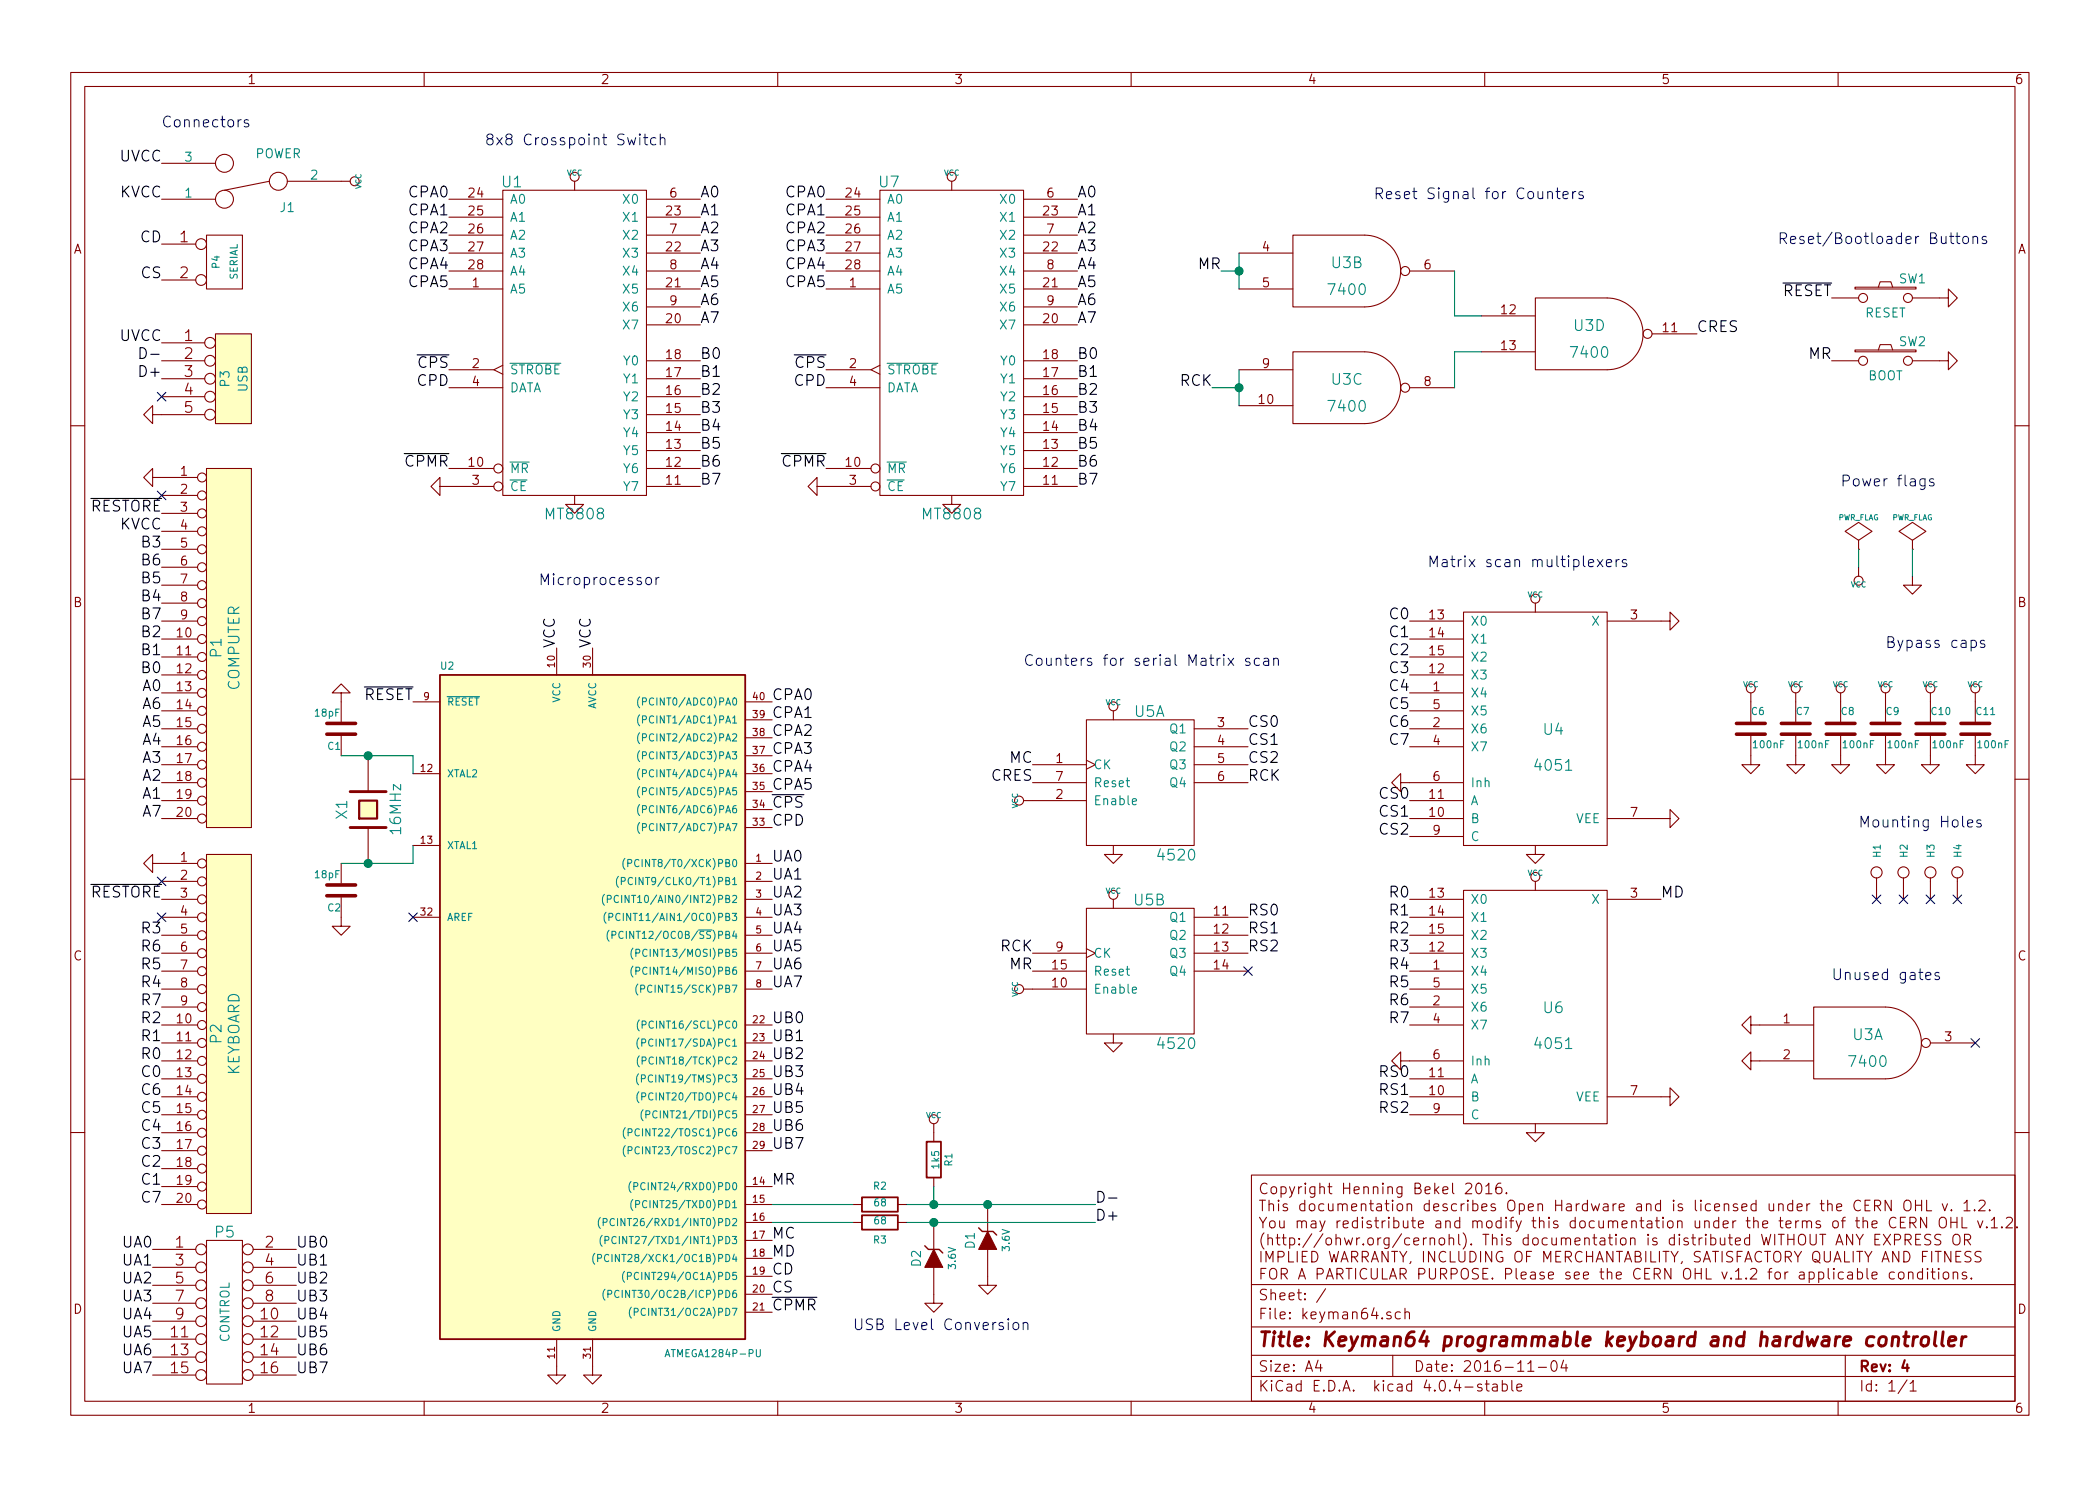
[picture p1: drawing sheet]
EESchema Schematic File Version 2
LIBS:power
LIBS:device
LIBS:transistors
LIBS:conn
LIBS:linear
LIBS:regul
LIBS:74xx
LIBS:cmos4000
LIBS:adc-dac
LIBS:memory
LIBS:xilinx
LIBS:microcontrollers
LIBS:dsp
LIBS:microchip
LIBS:analog_switches
LIBS:motorola
LIBS:texas
LIBS:intel
LIBS:audio
LIBS:interface
LIBS:digital-audio
LIBS:philips
LIBS:display
LIBS:cypress
LIBS:siliconi
LIBS:opto
LIBS:atmel
LIBS:contrib
LIBS:valves
LIBS:cd74hc22106
LIBS:keyman64-cache
EELAYER 25 0
EELAYER END
$Descr A4 11693 8268
encoding utf-8
Sheet 1 1
Title "Keyman64 programmable keyboard and hardware controller"
Date "2016-11-04"
Rev "4"
Comp ""
Comment1 ""
Comment2 "Copyright Henning Bekel 2016.\\nThis documentation describes Open Hardware and is licensed under the CERN OHL v. 1.2.\\nYou may redistribute and modify this documentation under the terms of the CERN OHL v.1.2.\\n(http://ohwr.org/cernohl). This documentation is distributed WITHOUT ANY EXPRESS OR\\nIMPLIED WARRANTY, INCLUDING OF MERCHANTABILITY, SATISFACTORY QUALITY AND FITNESS\\nFOR A PARTICULAR PURPOSE. Please see the CERN OHL v.1.2 for applicable conditions."
Comment3 ""
Comment4 ""
$EndDescr
$Comp
L CONN_20 P2
U 1 1
P 1250 5750
F 0 "P2" V 1200 5750 60  0000 C CNN
F 1 "KEYBOARD" V 1300 5750 60  0000 C CNN
F 2 "pinHeaders:pinHeader-20x1" H 1250 5750 60  0001 C CNN
F 3 "" H 1250 5750 60  0000 C CNN
	1    1250 5750
	1    0    0    -1  
$EndComp
$Comp
L GND #PWR01
U 1 1
P 900 4800
F 0 "#PWR01" H 900 4800 30  0001 C CNN
F 1 "GND" H 900 4730 30  0001 C CNN
F 2 "" H 900 4800 60  0000 C CNN
F 3 "" H 900 4800 60  0000 C CNN
	1    900  4800
	0    1    1    0   
$EndComp
NoConn ~ 900  4900
Text Label 900  5000 2    60   ~ 0
~RESTORE
$Comp
L CONN_20 P1
U 1 1
P 1250 3600
F 0 "P1" V 1200 3600 60  0000 C CNN
F 1 "COMPUTER" V 1300 3600 60  0000 C CNN
F 2 "pinHeaders:pinHeader-20x1" H 1250 3600 60  0001 C CNN
F 3 "" H 1250 3600 60  0000 C CNN
	1    1250 3600
	1    0    0    -1  
$EndComp
$Comp
L GND #PWR02
U 1 1
P 900 2650
F 0 "#PWR02" H 900 2650 30  0001 C CNN
F 1 "GND" H 900 2580 30  0001 C CNN
F 2 "" H 900 2650 60  0000 C CNN
F 3 "" H 900 2650 60  0000 C CNN
	1    900  2650
	0    1    1    0   
$EndComp
NoConn ~ 900  2750
Text Label 900  2850 2    60   ~ 0
~RESTORE
Text Label 900  3050 2    60   ~ 0
B3
Text Label 900  3750 2    60   ~ 0
B0
Text Label 900  3650 2    60   ~ 0
B1
Text Label 900  3550 2    60   ~ 0
B2
Text Label 900  3350 2    60   ~ 0
B4
Text Label 900  3250 2    60   ~ 0
B5
Text Label 900  3150 2    60   ~ 0
B6
Text Label 900  3450 2    60   ~ 0
B7
Text Label 900  3850 2    60   ~ 0
A0
Text Label 900  4450 2    60   ~ 0
A1
Text Label 900  4350 2    60   ~ 0
A2
Text Label 900  4250 2    60   ~ 0
A3
Text Label 900  4150 2    60   ~ 0
A4
Text Label 900  4050 2    60   ~ 0
A5
Text Label 900  3950 2    60   ~ 0
A6
Text Label 900  4550 2    60   ~ 0
A7
Text Label 3900 1100 0    60   ~ 0
A0
Text Label 3900 1200 0    60   ~ 0
A1
Text Label 3900 1300 0    60   ~ 0
A2
Text Label 3900 1400 0    60   ~ 0
A3
Text Label 3900 1500 0    60   ~ 0
A4
Text Label 3900 1600 0    60   ~ 0
A5
Text Label 3900 1700 0    60   ~ 0
A6
Text Label 3900 1800 0    60   ~ 0
A7
$Comp
L ATMEGA1284P-P U2
U 1 1
P 3300 5600
F 0 "U2" H 2450 7480 40  0000 L BNN
F 1 "ATMEGA1284P-PU" H 3700 3650 40  0000 L BNN
F 2 "Sockets_DIP:DIP-40__600" H 3300 5600 30  0001 C CIN
F 3 "" H 3300 5600 60  0000 C CNN
	1    3300 5600
	1    0    0    -1  
$EndComp
Text Label 3900 2000 0    60   ~ 0
B0
Text Label 3900 2100 0    60   ~ 0
B1
Text Label 3900 2200 0    60   ~ 0
B2
Text Label 3900 2300 0    60   ~ 0
B3
Text Label 3900 2400 0    60   ~ 0
B4
Text Label 3900 2500 0    60   ~ 0
B5
Text Label 3900 2600 0    60   ~ 0
B6
Text Label 3900 2700 0    60   ~ 0
B7
Text Label 4300 6900 0    60   ~ 0
MC
Text Label 4300 7000 0    60   ~ 0
MD
Text Label 4300 7200 0    60   ~ 0
CS
Text Label 4300 7100 0    60   ~ 0
CD
Text Label 3100 3600 1    60   ~ 0
VCC
Text Label 3300 3600 1    60   ~ 0
VCC
$Comp
L VCC #PWR03
U 1 1
P 10350 3150
F 0 "#PWR03" H 10350 3250 30  0001 C CNN
F 1 "VCC" H 10350 3250 30  0000 C CNN
F 2 "" H 10350 3150 60  0000 C CNN
F 3 "" H 10350 3150 60  0000 C CNN
	1    10350 3150
	-1   0    0    1   
$EndComp
$Comp
L PWR_FLAG #FLG04
U 1 1
P 10350 3050
F 0 "#FLG04" H 10350 3145 30  0001 C CNN
F 1 "PWR_FLAG" H 10350 3230 30  0000 C CNN
F 2 "" H 10350 3050 60  0000 C CNN
F 3 "" H 10350 3050 60  0000 C CNN
	1    10350 3050
	1    0    0    -1  
$EndComp
$Comp
L PWR_FLAG #FLG05
U 1 1
P 10650 3050
F 0 "#FLG05" H 10650 3145 30  0001 C CNN
F 1 "PWR_FLAG" H 10650 3230 30  0000 C CNN
F 2 "" H 10650 3050 60  0000 C CNN
F 3 "" H 10650 3050 60  0000 C CNN
	1    10650 3050
	1    0    0    -1  
$EndComp
$Comp
L GND #PWR06
U 1 1
P 10650 3200
F 0 "#PWR06" H 10650 3200 30  0001 C CNN
F 1 "GND" H 10650 3130 30  0001 C CNN
F 2 "" H 10650 3200 60  0000 C CNN
F 3 "" H 10650 3200 60  0000 C CNN
	1    10650 3200
	1    0    0    -1  
$EndComp
$Comp
L GND #PWR07
U 1 1
P 3100 7600
F 0 "#PWR07" H 3100 7600 30  0001 C CNN
F 1 "GND" H 3100 7530 30  0001 C CNN
F 2 "" H 3100 7600 60  0000 C CNN
F 3 "" H 3100 7600 60  0000 C CNN
	1    3100 7600
	1    0    0    -1  
$EndComp
$Comp
L GND #PWR08
U 1 1
P 3300 7600
F 0 "#PWR08" H 3300 7600 30  0001 C CNN
F 1 "GND" H 3300 7530 30  0001 C CNN
F 2 "" H 3300 7600 60  0000 C CNN
F 3 "" H 3300 7600 60  0000 C CNN
	1    3300 7600
	1    0    0    -1  
$EndComp
$Comp
L 4520 U5
U 1 1
P 6350 4400
F 0 "U5" H 6400 4850 60  0000 C CNN
F 1 "4520" H 6550 4050 60  0000 C CNN
F 2 "Sockets_DIP:DIP-16__300" H 6350 4400 60  0001 C CNN
F 3 "" H 6350 4400 60  0000 C CNN
	1    6350 4400
	1    0    0    -1  
$EndComp
$Comp
L 4520 U5
U 2 1
P 6350 5450
F 0 "U5" H 6400 5900 60  0000 C CNN
F 1 "4520" H 6550 5100 60  0000 C CNN
F 2 "Sockets_DIP:DIP-16__300" H 6350 5450 60  0001 C CNN
F 3 "" H 6350 5450 60  0000 C CNN
	2    6350 5450
	1    0    0    -1  
$EndComp
Text Label 5750 4250 2    60   ~ 0
MC
Text Label 6950 4050 0    60   ~ 0
CS0
Text Label 6950 4150 0    60   ~ 0
CS1
Text Label 6950 4250 0    60   ~ 0
CS2
Text Label 6950 5100 0    60   ~ 0
RS0
Text Label 6950 5200 0    60   ~ 0
RS1
Text Label 6950 5300 0    60   ~ 0
RS2
NoConn ~ 6950 5400
$Comp
L 7400 U3
U 2 1
P 7500 1500
F 0 "U3" H 7500 1550 60  0000 C CNN
F 1 "7400" H 7500 1400 60  0000 C CNN
F 2 "Sockets_DIP:DIP-14__300" H 7500 1500 60  0001 C CNN
F 3 "~" H 7500 1500 60  0000 C CNN
	2    7500 1500
	1    0    0    -1  
$EndComp
$Comp
L 7400 U3
U 3 1
P 7500 2150
F 0 "U3" H 7500 2200 60  0000 C CNN
F 1 "7400" H 7500 2050 60  0000 C CNN
F 2 "Sockets_DIP:DIP-14__300" H 7500 2150 60  0001 C CNN
F 3 "~" H 7500 2150 60  0000 C CNN
	3    7500 2150
	1    0    0    -1  
$EndComp
$Comp
L 7400 U3
U 4 1
P 8850 1850
F 0 "U3" H 8850 1900 60  0000 C CNN
F 1 "7400" H 8850 1750 60  0000 C CNN
F 2 "Sockets_DIP:DIP-14__300" H 8850 1850 60  0001 C CNN
F 3 "~" H 8850 1850 60  0000 C CNN
	4    8850 1850
	1    0    0    -1  
$EndComp
Text Label 6800 1500 2    60   ~ 0
MR
Text Label 9450 1850 0    60   ~ 0
CRES
Text Label 5750 4350 2    60   ~ 0
CRES
Text Label 6950 4350 0    60   ~ 0
RCK
Text Label 5750 5300 2    60   ~ 0
RCK
Text Label 6750 2150 2    60   ~ 0
RCK
$Comp
L 4051 U4
U 1 1
P 8550 4050
F 0 "U4" H 8650 4050 60  0000 C CNN
F 1 "4051" H 8650 3850 60  0000 C CNN
F 2 "Sockets_DIP:DIP-16__300" H 8550 4050 60  0001 C CNN
F 3 "" H 8550 4050 60  0000 C CNN
	1    8550 4050
	1    0    0    -1  
$EndComp
Text Label 7850 4450 2    60   ~ 0
CS0
Text Label 7850 4550 2    60   ~ 0
CS1
Text Label 7850 4650 2    60   ~ 0
CS2
$Comp
L 4051 U6
U 1 1
P 8550 5600
F 0 "U6" H 8650 5600 60  0000 C CNN
F 1 "4051" H 8650 5400 60  0000 C CNN
F 2 "Sockets_DIP:DIP-16__300" H 8550 5600 60  0001 C CNN
F 3 "" H 8550 5600 60  0000 C CNN
	1    8550 5600
	1    0    0    -1  
$EndComp
Text Label 7850 6000 2    60   ~ 0
RS0
Text Label 7850 6100 2    60   ~ 0
RS1
Text Label 7850 6200 2    60   ~ 0
RS2
Text Label 9250 5000 0    60   ~ 0
MD
$Comp
L GND #PWR09
U 1 1
P 9250 3450
F 0 "#PWR09" H 9250 3450 30  0001 C CNN
F 1 "GND" H 9250 3380 30  0001 C CNN
F 2 "" H 9250 3450 60  0000 C CNN
F 3 "" H 9250 3450 60  0000 C CNN
	1    9250 3450
	0    -1   -1   0   
$EndComp
Text Label 7850 3450 2    60   ~ 0
C0
Text Label 7850 3550 2    60   ~ 0
C1
Text Label 7850 3650 2    60   ~ 0
C2
Text Label 7850 3750 2    60   ~ 0
C3
Text Label 7850 3850 2    60   ~ 0
C4
Text Label 7850 3950 2    60   ~ 0
C5
Text Label 7850 4050 2    60   ~ 0
C6
Text Label 7850 4150 2    60   ~ 0
C7
Text Label 7850 5000 2    60   ~ 0
R0
Text Label 7850 5100 2    60   ~ 0
R1
Text Label 7850 5200 2    60   ~ 0
R2
Text Label 7850 5300 2    60   ~ 0
R3
Text Label 7850 5400 2    60   ~ 0
R4
Text Label 7850 5500 2    60   ~ 0
R5
Text Label 7850 5600 2    60   ~ 0
R6
Text Label 7850 5700 2    60   ~ 0
R7
$Comp
L CONN_2 P4
U 1 1
P 1250 1450
F 0 "P4" V 1200 1450 40  0000 C CNN
F 1 "SERIAL" V 1300 1450 40  0000 C CNN
F 2 "pinHeaders:pinHeader-2x1" H 1250 1450 60  0001 C CNN
F 3 "" H 1250 1450 60  0000 C CNN
	1    1250 1450
	1    0    0    -1  
$EndComp
Text Label 900  1550 2    60   ~ 0
CS
Text Label 900  1350 2    60   ~ 0
CD
$Comp
L GND #PWR010
U 1 1
P 7850 5900
F 0 "#PWR010" H 7850 5900 30  0001 C CNN
F 1 "GND" H 7850 5830 30  0001 C CNN
F 2 "" H 7850 5900 60  0000 C CNN
F 3 "" H 7850 5900 60  0000 C CNN
	1    7850 5900
	0    1    1    0   
$EndComp
$Comp
L GND #PWR011
U 1 1
P 7850 4350
F 0 "#PWR011" H 7850 4350 30  0001 C CNN
F 1 "GND" H 7850 4280 30  0001 C CNN
F 2 "" H 7850 4350 60  0000 C CNN
F 3 "" H 7850 4350 60  0000 C CNN
	1    7850 4350
	0    1    1    0   
$EndComp
Text Label 900  5200 2    60   ~ 0
R3
Text Label 900  5900 2    60   ~ 0
R0
Text Label 900  5800 2    60   ~ 0
R1
Text Label 900  5700 2    60   ~ 0
R2
Text Label 900  5500 2    60   ~ 0
R4
Text Label 900  5400 2    60   ~ 0
R5
Text Label 900  5300 2    60   ~ 0
R6
Text Label 900  5600 2    60   ~ 0
R7
Text Label 900  6000 2    60   ~ 0
C0
Text Label 900  6600 2    60   ~ 0
C1
Text Label 900  6500 2    60   ~ 0
C2
Text Label 900  6400 2    60   ~ 0
C3
Text Label 900  6300 2    60   ~ 0
C4
Text Label 900  6200 2    60   ~ 0
C5
Text Label 900  6100 2    60   ~ 0
C6
Text Label 900  6700 2    60   ~ 0
C7
$Comp
L CRYSTAL X1
U 1 1
P 2050 4500
F 0 "X1" H 2050 4650 60  0000 C CNN
F 1 "16MHz" H 2050 4350 60  0000 C CNN
F 2 "Crystals:HC-49V" H 2050 4500 60  0001 C CNN
F 3 "~" H 2050 4500 60  0000 C CNN
	1    2050 4500
	0    -1   -1   0   
$EndComp
$Comp
L C C1
U 1 1
P 1900 4050
F 0 "C1" H 1900 4150 40  0000 L CNN
F 1 "18pF" H 1906 3965 40  0000 L CNN
F 2 "Capacitors_ThroughHole:C_Disc_D3_P2.5" H 1938 3900 30  0001 C CNN
F 3 "~" H 1900 4050 60  0000 C CNN
	1    1900 4050
	-1   0    0    1   
$EndComp
$Comp
L C C2
U 1 1
P 1900 4950
F 0 "C2" H 1900 5050 40  0000 L CNN
F 1 "18pF" H 1906 4865 40  0000 L CNN
F 2 "Capacitors_ThroughHole:C_Disc_D3_P2.5" H 1938 4800 30  0001 C CNN
F 3 "~" H 1900 4950 60  0000 C CNN
	1    1900 4950
	-1   0    0    1   
$EndComp
$Comp
L GND #PWR012
U 1 1
P 1900 5100
F 0 "#PWR012" H 1900 5100 30  0001 C CNN
F 1 "GND" H 1900 5030 30  0001 C CNN
F 2 "" H 1900 5100 60  0000 C CNN
F 3 "" H 1900 5100 60  0000 C CNN
	1    1900 5100
	1    0    0    -1  
$EndComp
$Comp
L GND #PWR013
U 1 1
P 1900 3900
F 0 "#PWR013" H 1900 3900 30  0001 C CNN
F 1 "GND" H 1900 3830 30  0001 C CNN
F 2 "" H 1900 3900 60  0000 C CNN
F 3 "" H 1900 3900 60  0000 C CNN
	1    1900 3900
	-1   0    0    1   
$EndComp
$Comp
L VCC #PWR014
U 1 1
P 6200 4000
F 0 "#PWR014" H 6200 4100 30  0001 C CNN
F 1 "VCC" H 6200 4100 30  0000 C CNN
F 2 "" H 6200 4000 60  0000 C CNN
F 3 "" H 6200 4000 60  0000 C CNN
	1    6200 4000
	1    0    0    -1  
$EndComp
$Comp
L VCC #PWR015
U 1 1
P 6200 5050
F 0 "#PWR015" H 6200 5150 30  0001 C CNN
F 1 "VCC" H 6200 5150 30  0000 C CNN
F 2 "" H 6200 5050 60  0000 C CNN
F 3 "" H 6200 5050 60  0000 C CNN
	1    6200 5050
	1    0    0    -1  
$EndComp
$Comp
L VCC #PWR016
U 1 1
P 8550 3400
F 0 "#PWR016" H 8550 3500 30  0001 C CNN
F 1 "VCC" H 8550 3500 30  0000 C CNN
F 2 "" H 8550 3400 60  0000 C CNN
F 3 "" H 8550 3400 60  0000 C CNN
	1    8550 3400
	1    0    0    -1  
$EndComp
$Comp
L VCC #PWR017
U 1 1
P 8550 4950
F 0 "#PWR017" H 8550 5050 30  0001 C CNN
F 1 "VCC" H 8550 5050 30  0000 C CNN
F 2 "" H 8550 4950 60  0000 C CNN
F 3 "" H 8550 4950 60  0000 C CNN
	1    8550 4950
	1    0    0    -1  
$EndComp
$Comp
L GND #PWR018
U 1 1
P 6200 4700
F 0 "#PWR018" H 6200 4700 30  0001 C CNN
F 1 "GND" H 6200 4630 30  0001 C CNN
F 2 "" H 6200 4700 60  0000 C CNN
F 3 "" H 6200 4700 60  0000 C CNN
	1    6200 4700
	1    0    0    -1  
$EndComp
$Comp
L GND #PWR019
U 1 1
P 6200 5750
F 0 "#PWR019" H 6200 5750 30  0001 C CNN
F 1 "GND" H 6200 5680 30  0001 C CNN
F 2 "" H 6200 5750 60  0000 C CNN
F 3 "" H 6200 5750 60  0000 C CNN
	1    6200 5750
	1    0    0    -1  
$EndComp
$Comp
L GND #PWR020
U 1 1
P 8550 4700
F 0 "#PWR020" H 8550 4700 30  0001 C CNN
F 1 "GND" H 8550 4630 30  0001 C CNN
F 2 "" H 8550 4700 60  0000 C CNN
F 3 "" H 8550 4700 60  0000 C CNN
	1    8550 4700
	1    0    0    -1  
$EndComp
$Comp
L GND #PWR021
U 1 1
P 8550 6250
F 0 "#PWR021" H 8550 6250 30  0001 C CNN
F 1 "GND" H 8550 6180 30  0001 C CNN
F 2 "" H 8550 6250 60  0000 C CNN
F 3 "" H 8550 6250 60  0000 C CNN
	1    8550 6250
	1    0    0    -1  
$EndComp
$Comp
L C C6
U 1 1
P 9750 4050
F 0 "C6" H 9750 4150 40  0000 L CNN
F 1 "100nF" H 9756 3965 40  0000 L CNN
F 2 "Capacitors_ThroughHole:C_Disc_D3_P2.5" H 9788 3900 30  0001 C CNN
F 3 "~" H 9750 4050 60  0000 C CNN
	1    9750 4050
	1    0    0    -1  
$EndComp
$Comp
L VCC #PWR022
U 1 1
P 9750 3900
F 0 "#PWR022" H 9750 4000 30  0001 C CNN
F 1 "VCC" H 9750 4000 30  0000 C CNN
F 2 "" H 9750 3900 60  0000 C CNN
F 3 "" H 9750 3900 60  0000 C CNN
	1    9750 3900
	1    0    0    -1  
$EndComp
$Comp
L GND #PWR023
U 1 1
P 9750 4200
F 0 "#PWR023" H 9750 4200 30  0001 C CNN
F 1 "GND" H 9750 4130 30  0001 C CNN
F 2 "" H 9750 4200 60  0000 C CNN
F 3 "" H 9750 4200 60  0000 C CNN
	1    9750 4200
	1    0    0    -1  
$EndComp
$Comp
L C C7
U 1 1
P 10000 4050
F 0 "C7" H 10000 4150 40  0000 L CNN
F 1 "100nF" H 10006 3965 40  0000 L CNN
F 2 "Capacitors_ThroughHole:C_Disc_D3_P2.5" H 10038 3900 30  0001 C CNN
F 3 "~" H 10000 4050 60  0000 C CNN
	1    10000 4050
	1    0    0    -1  
$EndComp
$Comp
L VCC #PWR024
U 1 1
P 10000 3900
F 0 "#PWR024" H 10000 4000 30  0001 C CNN
F 1 "VCC" H 10000 4000 30  0000 C CNN
F 2 "" H 10000 3900 60  0000 C CNN
F 3 "" H 10000 3900 60  0000 C CNN
	1    10000 3900
	1    0    0    -1  
$EndComp
$Comp
L GND #PWR025
U 1 1
P 10000 4200
F 0 "#PWR025" H 10000 4200 30  0001 C CNN
F 1 "GND" H 10000 4130 30  0001 C CNN
F 2 "" H 10000 4200 60  0000 C CNN
F 3 "" H 10000 4200 60  0000 C CNN
	1    10000 4200
	1    0    0    -1  
$EndComp
$Comp
L GND #PWR026
U 1 1
P 9250 6100
F 0 "#PWR026" H 9250 6100 30  0001 C CNN
F 1 "GND" H 9250 6030 30  0001 C CNN
F 2 "" H 9250 6100 60  0000 C CNN
F 3 "" H 9250 6100 60  0000 C CNN
	1    9250 6100
	0    -1   -1   0   
$EndComp
$Comp
L CD74HC22106 U1
U 1 1
P 3200 1900
F 0 "U1" H 2850 2800 60  0000 C CNN
F 1 "MT8808" H 3200 950 60  0000 C CNN
F 2 "Sockets_DIP:DIP-28__600" H 3150 2600 60  0001 C CNN
F 3 "" H 3150 2600 60  0000 C CNN
	1    3200 1900
	1    0    0    -1  
$EndComp
$Comp
L VCC #PWR027
U 1 1
P 3200 1050
F 0 "#PWR027" H 3200 1150 30  0001 C CNN
F 1 "VCC" H 3200 1150 30  0000 C CNN
F 2 "" H 3200 1050 60  0000 C CNN
F 3 "" H 3200 1050 60  0000 C CNN
	1    3200 1050
	1    0    0    -1  
$EndComp
Text Label 2500 1100 2    60   ~ 0
CPA0
Text Label 2500 1200 2    60   ~ 0
CPA1
Text Label 2500 1300 2    60   ~ 0
CPA2
Text Label 2500 1400 2    60   ~ 0
CPA3
Text Label 2500 1500 2    60   ~ 0
CPA4
Text Label 2500 1600 2    60   ~ 0
CPA5
Text Label 2500 2050 2    60   ~ 0
~CPS
Text Label 2500 2150 2    60   ~ 0
CPD
Text Label 4300 3900 0    60   ~ 0
CPA0
Text Label 4300 4000 0    60   ~ 0
CPA1
Text Label 4300 4100 0    60   ~ 0
CPA2
Text Label 4300 4200 0    60   ~ 0
CPA3
Text Label 4300 4300 0    60   ~ 0
CPA4
Text Label 4300 4400 0    60   ~ 0
CPA5
Text Label 4300 4500 0    60   ~ 0
~CPS
Text Label 4300 4600 0    60   ~ 0
CPD
$Comp
L GND #PWR028
U 1 1
P 10800 2000
F 0 "#PWR028" H 10800 2000 30  0001 C CNN
F 1 "GND" H 10800 1930 30  0001 C CNN
F 2 "" H 10800 2000 60  0000 C CNN
F 3 "" H 10800 2000 60  0000 C CNN
	1    10800 2000
	0    -1   -1   0   
$EndComp
$Comp
L SW_PUSH SW1
U 1 1
P 10500 1650
F 0 "SW1" H 10650 1760 50  0000 C CNN
F 1 "RESET" H 10500 1570 50  0000 C CNN
F 2 "Diode:Button" H 10500 1650 60  0001 C CNN
F 3 "" H 10500 1650 60  0000 C CNN
	1    10500 1650
	1    0    0    -1  
$EndComp
$Comp
L GND #PWR029
U 1 1
P 10800 1650
F 0 "#PWR029" H 10800 1650 30  0001 C CNN
F 1 "GND" H 10800 1580 30  0001 C CNN
F 2 "" H 10800 1650 60  0000 C CNN
F 3 "" H 10800 1650 60  0000 C CNN
	1    10800 1650
	0    -1   -1   0   
$EndComp
Text Label 10200 1650 2    60   ~ 0
~RESET
Text Label 2300 3900 2    60   ~ 0
~RESET
Text Label 6100 6700 0    60   ~ 0
D-
Text Label 6100 6800 0    60   ~ 0
D+
Text Label 4300 4800 0    60   ~ 0
UA0
Text Label 4300 4900 0    60   ~ 0
UA1
Text Label 4300 5000 0    60   ~ 0
UA2
Text Label 4300 5100 0    60   ~ 0
UA3
Text Label 4300 5200 0    60   ~ 0
UA4
Text Label 4300 5300 0    60   ~ 0
UA5
Text Label 4300 5400 0    60   ~ 0
UA6
Text Label 4300 5500 0    60   ~ 0
UA7
Text Label 4300 5700 0    60   ~ 0
UB0
Text Label 4300 5800 0    60   ~ 0
UB1
Text Label 4300 5900 0    60   ~ 0
UB2
Text Label 4300 6000 0    60   ~ 0
UB3
Text Label 4300 6100 0    60   ~ 0
UB4
Text Label 4300 6200 0    60   ~ 0
UB5
Text Label 4300 6300 0    60   ~ 0
UB6
Text Label 4300 6400 0    60   ~ 0
UB7
Text Label 850  6950 2    60   ~ 0
UA0
Text Label 850  7050 2    60   ~ 0
UA1
Text Label 850  7150 2    60   ~ 0
UA2
Text Label 850  7250 2    60   ~ 0
UA3
Text Label 850  7350 2    60   ~ 0
UA4
Text Label 850  7450 2    60   ~ 0
UA5
Text Label 850  7550 2    60   ~ 0
UA6
Text Label 850  7650 2    60   ~ 0
UA7
Text Label 1650 6950 0    60   ~ 0
UB0
Text Label 1650 7050 0    60   ~ 0
UB1
Text Label 1650 7150 0    60   ~ 0
UB2
Text Label 1650 7250 0    60   ~ 0
UB3
Text Label 1650 7350 0    60   ~ 0
UB4
Text Label 1650 7450 0    60   ~ 0
UB5
Text Label 1650 7550 0    60   ~ 0
UB6
Text Label 1650 7650 0    60   ~ 0
UB7
$Comp
L R R2
U 1 1
P 4900 6700
F 0 "R2" V 5000 6700 40  0000 C CNN
F 1 "68" V 4907 6701 40  0000 C CNN
F 2 "Discret:R3" V 4830 6700 30  0001 C CNN
F 3 "" H 4900 6700 30  0000 C CNN
	1    4900 6700
	0    1    -1   0   
$EndComp
$Comp
L R R3
U 1 1
P 4900 6800
F 0 "R3" V 4800 6800 40  0000 C CNN
F 1 "68" V 4907 6801 40  0000 C CNN
F 2 "Discret:R3" V 4830 6800 30  0001 C CNN
F 3 "" H 4900 6800 30  0000 C CNN
	1    4900 6800
	0    1    -1   0   
$EndComp
$Comp
L R R1
U 1 1
P 5200 6450
F 0 "R1" V 5280 6450 40  0000 C CNN
F 1 "1k5" V 5207 6451 40  0000 C CNN
F 2 "Discret:R3" V 5130 6450 30  0001 C CNN
F 3 "" H 5200 6450 30  0000 C CNN
	1    5200 6450
	1    0    0    1   
$EndComp
$Comp
L ZENER D2
U 1 1
P 5200 7000
F 0 "D2" H 5200 7100 50  0000 C CNN
F 1 "3.6V" H 5200 6900 40  0000 C CNN
F 2 "Diode:D3" H 5200 7000 60  0001 C CNN
F 3 "" H 5200 7000 60  0000 C CNN
	1    5200 7000
	0    -1   1    0   
$EndComp
$Comp
L ZENER D1
U 1 1
P 5500 6900
F 0 "D1" H 5500 7000 50  0000 C CNN
F 1 "3.6V" H 5500 6800 40  0000 C CNN
F 2 "Diode:D3" H 5500 6900 60  0001 C CNN
F 3 "" H 5500 6900 60  0000 C CNN
	1    5500 6900
	0    -1   1    0   
$EndComp
$Comp
L VCC #PWR030
U 1 1
P 5200 6300
F 0 "#PWR030" H 5200 6400 30  0001 C CNN
F 1 "VCC" H 5200 6400 30  0000 C CNN
F 2 "" H 5200 6300 60  0000 C CNN
F 3 "" H 5200 6300 60  0000 C CNN
	1    5200 6300
	-1   0    0    -1  
$EndComp
$Comp
L GND #PWR031
U 1 1
P 5200 7200
F 0 "#PWR031" H 5200 7200 30  0001 C CNN
F 1 "GND" H 5200 7130 30  0001 C CNN
F 2 "" H 5200 7200 60  0000 C CNN
F 3 "" H 5200 7200 60  0000 C CNN
	1    5200 7200
	-1   0    0    -1  
$EndComp
$Comp
L GND #PWR032
U 1 1
P 5500 7100
F 0 "#PWR032" H 5500 7100 30  0001 C CNN
F 1 "GND" H 5500 7030 30  0001 C CNN
F 2 "" H 5500 7100 60  0000 C CNN
F 3 "" H 5500 7100 60  0000 C CNN
	1    5500 7100
	-1   0    0    -1  
$EndComp
Text Notes 4750 7400 0    60   ~ 0
USB Level Conversion\n
$Comp
L SW_PUSH SW2
U 1 1
P 10500 2000
F 0 "SW2" H 10650 2110 50  0000 C CNN
F 1 "BOOT" H 10500 1920 50  0000 C CNN
F 2 "Diode:Button" H 10500 2000 60  0001 C CNN
F 3 "" H 10500 2000 60  0000 C CNN
	1    10500 2000
	1    0    0    -1  
$EndComp
$Comp
L 7400 U3
U 1 1
P 10400 5800
F 0 "U3" H 10400 5850 60  0000 C CNN
F 1 "7400" H 10400 5700 60  0000 C CNN
F 2 "Sockets_DIP:DIP-14__300" H 10400 5800 60  0001 C CNN
F 3 "~" H 10400 5800 60  0000 C CNN
	1    10400 5800
	1    0    0    -1  
$EndComp
NoConn ~ 11000 5800
$Comp
L GND #PWR033
U 1 1
P 9800 5700
F 0 "#PWR033" H 9800 5700 30  0001 C CNN
F 1 "GND" H 9800 5630 30  0001 C CNN
F 2 "" H 9800 5700 60  0000 C CNN
F 3 "" H 9800 5700 60  0000 C CNN
	1    9800 5700
	0    1    1    0   
$EndComp
$Comp
L GND #PWR034
U 1 1
P 9800 5900
F 0 "#PWR034" H 9800 5900 30  0001 C CNN
F 1 "GND" H 9800 5830 30  0001 C CNN
F 2 "" H 9800 5900 60  0000 C CNN
F 3 "" H 9800 5900 60  0000 C CNN
	1    9800 5900
	0    1    1    0   
$EndComp
Text Label 4300 6600 0    60   ~ 0
MR
Text Label 10200 2000 2    60   ~ 0
MR
Text Label 5750 5400 2    60   ~ 0
MR
$Comp
L GND #PWR035
U 1 1
P 2500 2700
F 0 "#PWR035" H 2500 2700 30  0001 C CNN
F 1 "GND" H 2500 2630 30  0001 C CNN
F 2 "" H 2500 2700 60  0000 C CNN
F 3 "" H 2500 2700 60  0000 C CNN
	1    2500 2700
	0    1    1    0   
$EndComp
Text Label 2500 2600 2    60   ~ 0
~CPMR
Text Label 4300 7300 0    60   ~ 0
~CPMR
$Comp
L GND #PWR036
U 1 1
P 3200 2750
F 0 "#PWR036" H 3200 2750 30  0001 C CNN
F 1 "GND" H 3200 2680 30  0001 C CNN
F 2 "" H 3200 2750 60  0000 C CNN
F 3 "" H 3200 2750 60  0000 C CNN
	1    3200 2750
	1    0    0    -1  
$EndComp
Text Label 900  2000 2    60   ~ 0
D-
Text Label 900  2100 2    60   ~ 0
D+
$Comp
L GND #PWR037
U 1 1
P 900 2300
F 0 "#PWR037" H 900 2300 30  0001 C CNN
F 1 "GND" H 900 2230 30  0001 C CNN
F 2 "" H 900 2300 60  0000 C CNN
F 3 "" H 900 2300 60  0000 C CNN
	1    900  2300
	0    1    1    0   
$EndComp
$Comp
L CONN_8X2 P5
U 1 1
P 1250 7300
F 0 "P5" H 1250 7750 60  0000 C CNN
F 1 "CONTROL" V 1250 7300 50  0000 C CNN
F 2 "pinHeaders:pin_array_8x2" H 1250 7300 60  0001 C CNN
F 3 "" H 1250 7300 60  0000 C CNN
	1    1250 7300
	1    0    0    -1  
$EndComp
NoConn ~ 900  5100
Text Notes 2700 800  0    60   ~ 0
8x8 Crosspoint Switch
Text Notes 7650 1100 0    60   ~ 0
Reset Signal for Counters
Text Notes 900  700  0    60   ~ 0
Connectors
Text Notes 5700 3700 0    60   ~ 0
Counters for serial Matrix scan\n
Text Notes 7950 3150 0    60   ~ 0
Matrix scan multiplexers
Text Notes 9900 1350 0    60   ~ 0
Reset/Bootloader Buttons
Text Notes 3000 3250 0    60   ~ 0
Microprocessor
Text Notes 10200 5450 0    60   ~ 0
Unused gates
Text Notes 10250 2700 0    60   ~ 0
Power flags
Text Notes 10500 3600 0    60   ~ 0
Bypass caps
$Comp
L VCC #PWR038
U 1 1
P 5750 5500
F 0 "#PWR038" H 5750 5600 30  0001 C CNN
F 1 "VCC" H 5750 5600 30  0000 C CNN
F 2 "" H 5750 5500 60  0000 C CNN
F 3 "" H 5750 5500 60  0000 C CNN
	1    5750 5500
	0    -1   -1   0   
$EndComp
$Comp
L VCC #PWR039
U 1 1
P 5750 4450
F 0 "#PWR039" H 5750 4550 30  0001 C CNN
F 1 "VCC" H 5750 4550 30  0000 C CNN
F 2 "" H 5750 4450 60  0000 C CNN
F 3 "" H 5750 4450 60  0000 C CNN
	1    5750 4450
	0    -1   -1   0   
$EndComp
$Comp
L CONN_5 P3
U 1 1
P 1300 2100
F 0 "P3" V 1250 2100 50  0000 C CNN
F 1 "USB" V 1350 2100 50  0000 C CNN
F 2 "usb-mini-b-through-hole:USB-MINI-B-H" H 1300 2100 60  0001 C CNN
F 3 "" H 1300 2100 60  0000 C CNN
	1    1300 2100
	1    0    0    -1  
$EndComp
Text Label 900  1900 2    60   ~ 0
UVCC
Text Label 900  900  2    60   ~ 0
UVCC
$Comp
L VCC #PWR040
U 1 1
P 1900 1000
F 0 "#PWR040" H 1900 1100 30  0001 C CNN
F 1 "VCC" H 1900 1100 30  0000 C CNN
F 2 "" H 1900 1000 60  0000 C CNN
F 3 "" H 1900 1000 60  0000 C CNN
	1    1900 1000
	0    1    1    0   
$EndComp
Text Label 900  1100 2    60   ~ 0
KVCC
Text Label 900  2950 2    60   ~ 0
KVCC
$Comp
L CONN_1 H1
U 1 1
P 10450 4850
F 0 "H1" H 10530 4850 40  0000 L CNN
F 1 "CONN_1" H 10450 4905 30  0001 C CNN
F 2 "Mounting_Holes:MountingHole_4mm" H 10450 4850 60  0001 C CNN
F 3 "" H 10450 4850 60  0000 C CNN
	1    10450 4850
	0    -1   -1   0   
$EndComp
$Comp
L CONN_1 H2
U 1 1
P 10600 4850
F 0 "H2" H 10680 4850 40  0000 L CNN
F 1 "CONN_1" H 10600 4905 30  0001 C CNN
F 2 "Mounting_Holes:MountingHole_4mm" H 10600 4850 60  0001 C CNN
F 3 "" H 10600 4850 60  0000 C CNN
	1    10600 4850
	0    -1   -1   0   
$EndComp
$Comp
L CONN_1 H3
U 1 1
P 10750 4850
F 0 "H3" H 10830 4850 40  0000 L CNN
F 1 "CONN_1" H 10750 4905 30  0001 C CNN
F 2 "Mounting_Holes:MountingHole_4mm" H 10750 4850 60  0001 C CNN
F 3 "" H 10750 4850 60  0000 C CNN
	1    10750 4850
	0    -1   -1   0   
$EndComp
$Comp
L CONN_1 H4
U 1 1
P 10900 4850
F 0 "H4" H 10980 4850 40  0000 L CNN
F 1 "CONN_1" H 10900 4905 30  0001 C CNN
F 2 "Mounting_Holes:MountingHole_4mm" H 10900 4850 60  0001 C CNN
F 3 "" H 10900 4850 60  0000 C CNN
	1    10900 4850
	0    -1   -1   0   
$EndComp
$Comp
L C C10
U 1 1
P 10750 4050
F 0 "C10" H 10750 4150 40  0000 L CNN
F 1 "100nF" H 10756 3965 40  0000 L CNN
F 2 "Capacitors_ThroughHole:C_Disc_D3_P2.5" H 10788 3900 30  0001 C CNN
F 3 "~" H 10750 4050 60  0000 C CNN
	1    10750 4050
	1    0    0    -1  
$EndComp
$Comp
L VCC #PWR041
U 1 1
P 10750 3900
F 0 "#PWR041" H 10750 4000 30  0001 C CNN
F 1 "VCC" H 10750 4000 30  0000 C CNN
F 2 "" H 10750 3900 60  0000 C CNN
F 3 "" H 10750 3900 60  0000 C CNN
	1    10750 3900
	1    0    0    -1  
$EndComp
$Comp
L GND #PWR042
U 1 1
P 10750 4200
F 0 "#PWR042" H 10750 4200 30  0001 C CNN
F 1 "GND" H 10750 4130 30  0001 C CNN
F 2 "" H 10750 4200 60  0000 C CNN
F 3 "" H 10750 4200 60  0000 C CNN
	1    10750 4200
	1    0    0    -1  
$EndComp
$Comp
L C C11
U 1 1
P 11000 4050
F 0 "C11" H 11000 4150 40  0000 L CNN
F 1 "100nF" H 11006 3965 40  0000 L CNN
F 2 "Capacitors_ThroughHole:C_Disc_D3_P2.5" H 11038 3900 30  0001 C CNN
F 3 "~" H 11000 4050 60  0000 C CNN
	1    11000 4050
	1    0    0    -1  
$EndComp
$Comp
L VCC #PWR043
U 1 1
P 11000 3900
F 0 "#PWR043" H 11000 4000 30  0001 C CNN
F 1 "VCC" H 11000 4000 30  0000 C CNN
F 2 "" H 11000 3900 60  0000 C CNN
F 3 "" H 11000 3900 60  0000 C CNN
	1    11000 3900
	1    0    0    -1  
$EndComp
$Comp
L GND #PWR044
U 1 1
P 11000 4200
F 0 "#PWR044" H 11000 4200 30  0001 C CNN
F 1 "GND" H 11000 4130 30  0001 C CNN
F 2 "" H 11000 4200 60  0000 C CNN
F 3 "" H 11000 4200 60  0000 C CNN
	1    11000 4200
	1    0    0    -1  
$EndComp
$Comp
L C C8
U 1 1
P 10250 4050
F 0 "C8" H 10250 4150 40  0000 L CNN
F 1 "100nF" H 10256 3965 40  0000 L CNN
F 2 "Capacitors_ThroughHole:C_Disc_D3_P2.5" H 10288 3900 30  0001 C CNN
F 3 "~" H 10250 4050 60  0000 C CNN
	1    10250 4050
	1    0    0    -1  
$EndComp
$Comp
L VCC #PWR045
U 1 1
P 10250 3900
F 0 "#PWR045" H 10250 4000 30  0001 C CNN
F 1 "VCC" H 10250 4000 30  0000 C CNN
F 2 "" H 10250 3900 60  0000 C CNN
F 3 "" H 10250 3900 60  0000 C CNN
	1    10250 3900
	1    0    0    -1  
$EndComp
$Comp
L GND #PWR046
U 1 1
P 10250 4200
F 0 "#PWR046" H 10250 4200 30  0001 C CNN
F 1 "GND" H 10250 4130 30  0001 C CNN
F 2 "" H 10250 4200 60  0000 C CNN
F 3 "" H 10250 4200 60  0000 C CNN
	1    10250 4200
	1    0    0    -1  
$EndComp
$Comp
L C C9
U 1 1
P 10500 4050
F 0 "C9" H 10500 4150 40  0000 L CNN
F 1 "100nF" H 10506 3965 40  0000 L CNN
F 2 "Capacitors_ThroughHole:C_Disc_D3_P2.5" H 10538 3900 30  0001 C CNN
F 3 "~" H 10500 4050 60  0000 C CNN
	1    10500 4050
	1    0    0    -1  
$EndComp
$Comp
L VCC #PWR047
U 1 1
P 10500 3900
F 0 "#PWR047" H 10500 4000 30  0001 C CNN
F 1 "VCC" H 10500 4000 30  0000 C CNN
F 2 "" H 10500 3900 60  0000 C CNN
F 3 "" H 10500 3900 60  0000 C CNN
	1    10500 3900
	1    0    0    -1  
$EndComp
$Comp
L GND #PWR048
U 1 1
P 10500 4200
F 0 "#PWR048" H 10500 4200 30  0001 C CNN
F 1 "GND" H 10500 4130 30  0001 C CNN
F 2 "" H 10500 4200 60  0000 C CNN
F 3 "" H 10500 4200 60  0000 C CNN
	1    10500 4200
	1    0    0    -1  
$EndComp
NoConn ~ 900  2200
Text Notes 10350 4600 0    60   ~ 0
Mounting Holes
NoConn ~ 10900 5000
NoConn ~ 10750 5000
NoConn ~ 10600 5000
NoConn ~ 10450 5000
$Comp
L SWITCH_INV J1
U 1 1
P 1400 1000
F 0 "J1" H 1200 1150 50  0000 C CNN
F 1 "POWER" H 1250 850 50  0000 C CNN
F 2 "pinHeaders:pinHeader-3x1" H 1400 1000 60  0001 C CNN
F 3 "" H 1400 1000 60  0000 C CNN
	1    1400 1000
	-1   0    0    1   
$EndComp
Text Label 6000 1100 0    60   ~ 0
A0
Text Label 6000 1200 0    60   ~ 0
A1
Text Label 6000 1300 0    60   ~ 0
A2
Text Label 6000 1400 0    60   ~ 0
A3
Text Label 6000 1500 0    60   ~ 0
A4
Text Label 6000 1600 0    60   ~ 0
A5
Text Label 6000 1700 0    60   ~ 0
A6
Text Label 6000 1800 0    60   ~ 0
A7
Text Label 6000 2000 0    60   ~ 0
B0
Text Label 6000 2100 0    60   ~ 0
B1
Text Label 6000 2200 0    60   ~ 0
B2
Text Label 6000 2300 0    60   ~ 0
B3
Text Label 6000 2400 0    60   ~ 0
B4
Text Label 6000 2500 0    60   ~ 0
B5
Text Label 6000 2600 0    60   ~ 0
B6
Text Label 6000 2700 0    60   ~ 0
B7
$Comp
L CD74HC22106 U7
U 1 1
P 5300 1900
F 0 "U7" H 4950 2800 60  0000 C CNN
F 1 "MT8808" H 5300 950 60  0000 C CNN
F 2 "Sockets:PLCC28" H 5250 2600 60  0001 C CNN
F 3 "" H 5250 2600 60  0000 C CNN
	1    5300 1900
	1    0    0    -1  
$EndComp
$Comp
L VCC #PWR049
U 1 1
P 5300 1050
F 0 "#PWR049" H 5300 1150 30  0001 C CNN
F 1 "VCC" H 5300 1150 30  0000 C CNN
F 2 "" H 5300 1050 60  0000 C CNN
F 3 "" H 5300 1050 60  0000 C CNN
	1    5300 1050
	1    0    0    -1  
$EndComp
Text Label 4600 1100 2    60   ~ 0
CPA0
Text Label 4600 1200 2    60   ~ 0
CPA1
Text Label 4600 1300 2    60   ~ 0
CPA2
Text Label 4600 1400 2    60   ~ 0
CPA3
Text Label 4600 1500 2    60   ~ 0
CPA4
Text Label 4600 1600 2    60   ~ 0
CPA5
Text Label 4600 2050 2    60   ~ 0
~CPS
Text Label 4600 2150 2    60   ~ 0
CPD
$Comp
L GND #PWR050
U 1 1
P 4600 2700
F 0 "#PWR050" H 4600 2700 30  0001 C CNN
F 1 "GND" H 4600 2630 30  0001 C CNN
F 2 "" H 4600 2700 60  0000 C CNN
F 3 "" H 4600 2700 60  0000 C CNN
	1    4600 2700
	0    1    1    0   
$EndComp
Text Label 4600 2600 2    60   ~ 0
~CPMR
$Comp
L GND #PWR051
U 1 1
P 5300 2750
F 0 "#PWR051" H 5300 2750 30  0001 C CNN
F 1 "GND" H 5300 2680 30  0001 C CNN
F 2 "" H 5300 2750 60  0000 C CNN
F 3 "" H 5300 2750 60  0000 C CNN
	1    5300 2750
	1    0    0    -1  
$EndComp
$Comp
L GND #PWR052
U 1 1
P 9250 4550
F 0 "#PWR052" H 9250 4550 30  0001 C CNN
F 1 "GND" H 9250 4480 30  0001 C CNN
F 2 "" H 9250 4550 60  0000 C CNN
F 3 "" H 9250 4550 60  0000 C CNN
	1    9250 4550
	0    -1   -1   0   
$EndComp
NoConn ~ 2300 5100
Wire Wire Line
	10350 3050 10350 3150
Wire Wire Line
	10650 3050 10650 3200
Wire Wire Line
	8250 1750 8100 1750
Wire Wire Line
	8100 1750 8100 1500
Wire Wire Line
	8100 2150 8100 1950
Wire Wire Line
	8100 1950 8250 1950
Wire Wire Line
	6900 1400 6900 1600
Wire Wire Line
	6900 2050 6900 2250
Wire Wire Line
	6900 1500 6800 1500
Connection ~ 6900 1500
Wire Wire Line
	6750 2150 6900 2150
Connection ~ 6900 2150
Wire Wire Line
	2300 4800 2300 4700
Wire Wire Line
	1900 4800 2300 4800
Wire Wire Line
	2300 4200 2300 4300
Wire Wire Line
	1900 4200 2300 4200
Connection ~ 2050 4200
Connection ~ 2050 4800
Wire Wire Line
	6100 6700 5050 6700
Connection ~ 5500 6700
Wire Wire Line
	6100 6800 5050 6800
Connection ~ 5200 6700
Connection ~ 5200 6800
Wire Wire Line
	4750 6700 4300 6700
Wire Wire Line
	4750 6800 4300 6800
Wire Wire Line
	5200 6700 5200 6600
$EndSCHEMATC
